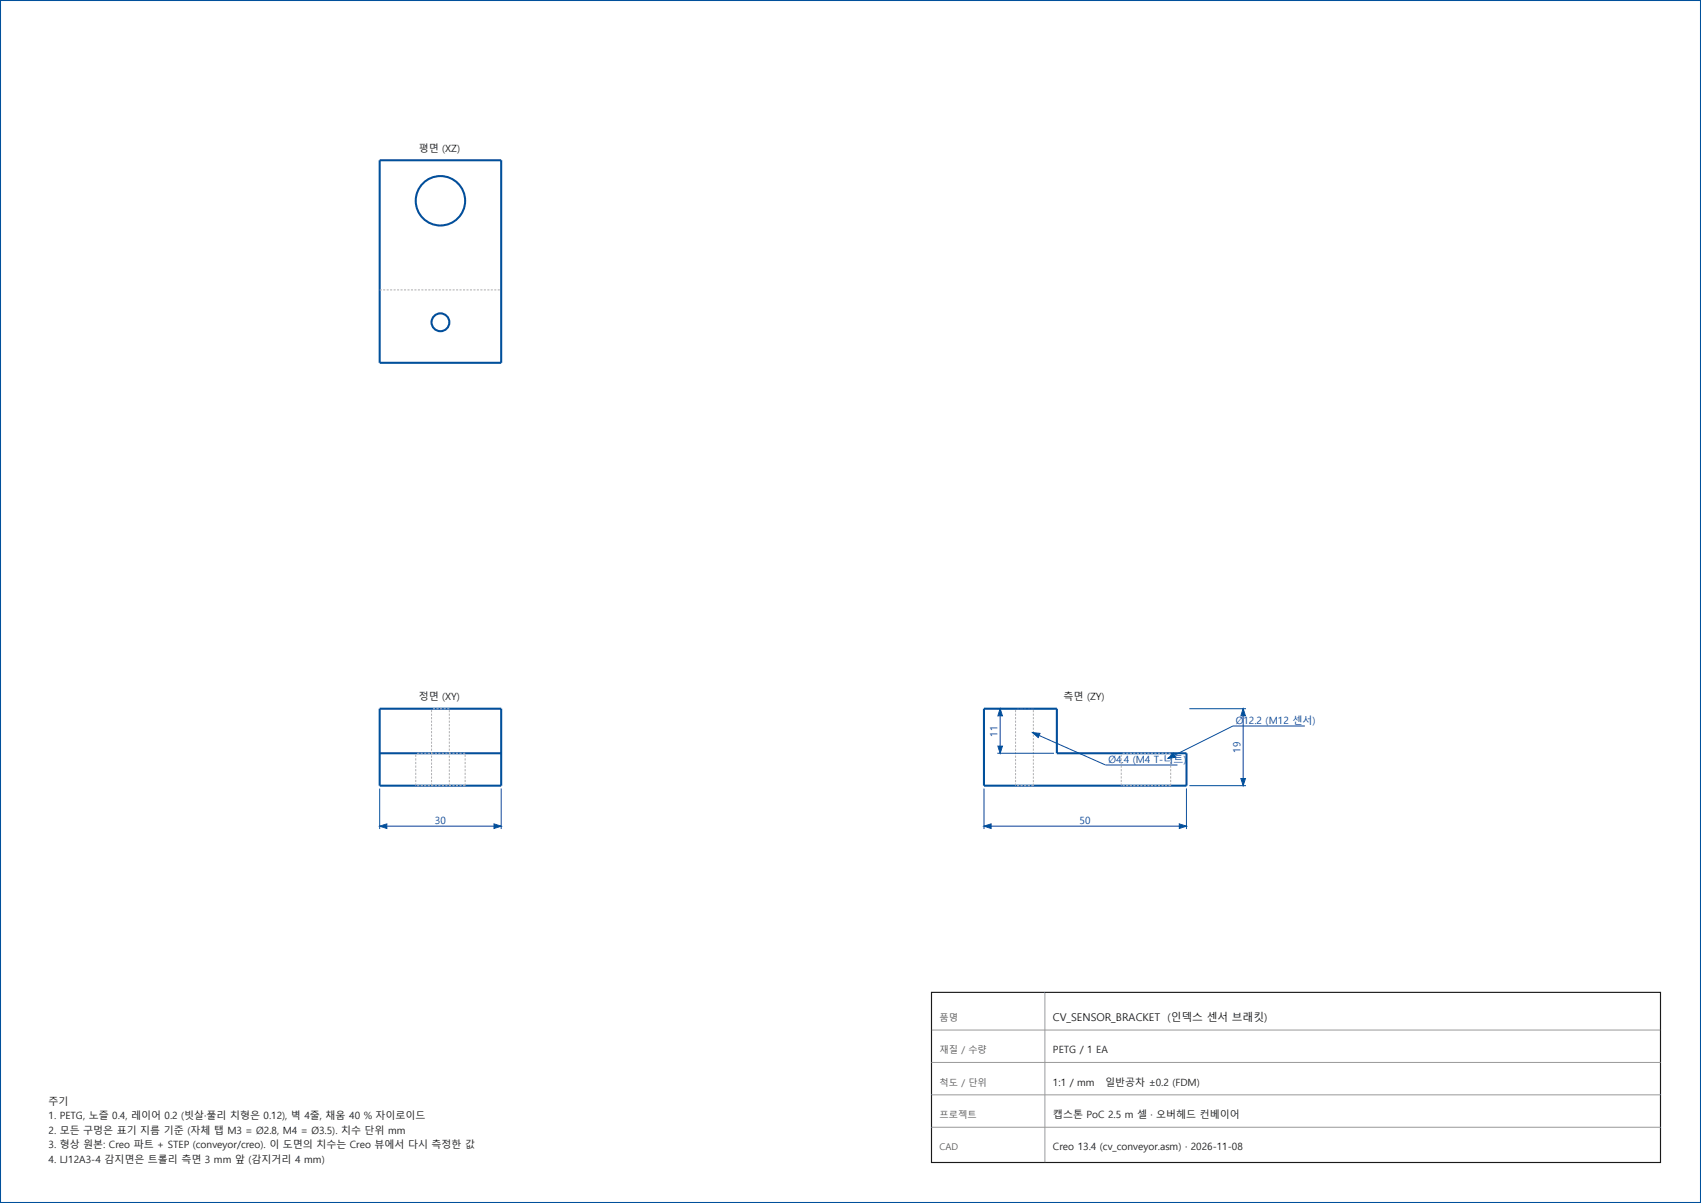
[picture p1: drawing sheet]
<svg xmlns="http://www.w3.org/2000/svg" width="420mm" height="297mm" viewBox="0 0 420 297" stroke-linecap="round" stroke-linejoin="round" font-family="sans-serif">
<g fill="none" stroke="#00509b" stroke-width=".51">
<path d="M0 0h420v297h-420zM93.7 39.6h30.1v50h-30.1zM93.7 175h30.1v19h-30.1zM243 175h18v11h32v8h-50zM93.7 186h30.1"/>
<circle cx="108.7" cy="49.6" r="6.1"/>
<circle cx="108.7" cy="79.6" r="2.2"/>
</g>
<g fill="none" stroke="#afafb4" stroke-width=".25">
<path d="M93.7 71.6h.6M94.6 71.6h.5M95.5 71.6h.5M96.3 71.6h.5M97.2 71.6h.5M98 71.6h.5M98.9 71.6h.5M99.7 71.6h.6M100.6 71.6h.5M101.5 71.6h.5M102.3 71.6h.5M103.2 71.6h.5"/>
<path d="M104 71.6h.5M104.9 71.6h.5M105.7 71.6h.6M106.6 71.6h.5M107.5 71.6h.5M108.3 71.6h.5M109.2 71.6h.5M110 71.6h.5M110.9 71.6h.5M111.7 71.6h.6M112.6 71.6h.5M113.5 71.6h.5"/>
<path d="M114.3 71.6h.5M115.2 71.6h.5M116 71.6h.5M116.9 71.6h.5M117.7 71.6h.6M118.6 71.6h.5M119.5 71.6h.5M120.3 71.6h.5M121.2 71.6h.5M122 71.6h.5M122.9 71.6h.5M123.7 71.6h.1"/>
<path d="M106.5 175.3v.5M106.5 176.2v.5M106.5 177v.6M106.5 177.9v.5M106.5 178.8v.5M106.5 179.6v.6M106.9 175h.5M107.8 175h.5M108.7 175h.5M109.5 175h.6M110.4 175h.5M110.9 175.3v.5"/>
<path d="M110.9 176.2v.5M110.9 177v.6M110.9 177.9v.5M110.9 178.8v.5M110.9 179.6v.6M250.8 175.3v.5M250.8 176.2v.5M250.8 177v.6M250.8 177.9v.5M250.8 178.8v.5M250.8 179.6v.6M251.1 175h.5"/>
<path d="M252 175h.5M252.9 175h.5M253.7 175h.6M254.6 175h.6M255.2 175.3v.5M255.2 176.2v.5M255.2 177v.6M255.2 177.9v.5M255.2 178.8v.5M255.2 179.6v.6M102.7 186h.1M102.7 186.3v.6"/>
<path d="M102.7 187.2v.5M102.7 188.1v.5M102.7 189v.5M102.7 189.9v.5M102.7 190.8v.5M102.7 191.7v.5M102.7 192.5v.6M102.7 193.4v.6M103 194h.5M103 186h.5M103.9 194h.5M103.9 186h.5"/>
<path d="M104.7 194h.6M104.7 186h.6M105.6 194h.5M105.6 186h.5M106.5 194h.5M106.5 186h.5M106.5 180.5v.5M106.5 181.4v.5M106.5 182.2v.5M106.5 183.1v.5M106.5 184v.5M106.5 184.8v.5"/>
<path d="M106.5 185.7v.5M106.5 186.5v.6M106.5 187.4v.5M106.5 188.3v.5M106.5 189.1v.6M106.5 190v.5M106.5 190.9v.5M106.5 191.7v.5M106.5 192.6v.5M106.5 193.5v.5M107.4 194h.5M107.4 186h.5"/>
<path d="M108.2 194h.5M108.2 186h.5M109.1 194h.5M109.1 186h.5M110 194h.5M110 186h.5M110.8 194h.6M110.8 186h.6M110.9 180.5v.5M110.9 181.4v.5M110.9 182.2v.5M110.9 183.1v.5"/>
<path d="M110.9 184v.5M110.9 184.8v.5M110.9 185.7v.5M110.9 186.5v.6M110.9 187.4v.5M110.9 188.3v.5M110.9 189.1v.6M110.9 190v.5M110.9 190.9v.5M110.9 191.7v.5M110.9 192.6v.5M110.9 193.5v.5"/>
<path d="M111.7 194h.5M111.7 186h.5M112.6 194h.5M112.6 186h.5M113.5 194h.5M113.5 186h.5M114.3 186h.5M114.8 193.4v.6h-.5M114.8 186h.1M114.8 186.3v.6M114.8 187.2v.5M114.8 188.1v.5"/>
<path d="M114.8 189v.5M114.8 189.9v.5M114.8 190.8v.5M114.8 191.7v.5M114.8 192.5v.6M250.8 180.5v.5M250.8 181.4v.5M250.8 182.2v.5M250.8 183.1v.5M250.8 184v.5M250.8 184.8v.5M250.8 185.7v.5"/>
<path d="M250.8 186.5v.6M250.8 187.4v.5M250.8 188.3v.5M250.8 189.1v.6M250.8 190v.5M250.8 190.9v.5M250.8 191.7v.5M250.8 192.6v.5M250.8 193.5v.5M251.1 194h.5M252 194h.5M252.9 194h.5"/>
<path d="M253.7 194h.6M255.2 193.5v.5h-.6M255.2 180.5v.5M255.2 181.4v.5M255.2 182.2v.5M255.2 183.1v.5M255.2 184v.5M255.2 184.8v.5M255.2 185.7v.5M255.2 186.5v.6M255.2 187.4v.5M255.2 188.3v.5"/>
<path d="M255.2 189.1v.6M255.2 190v.5M255.2 190.9v.5M255.2 191.7v.5M255.2 192.6v.5M276.9 194h.1M276.9 186h.1M276.9 186.3v.6M276.9 187.2v.5M276.9 188.1v.5M276.9 189v.5M276.9 189.9v.5"/>
<path d="M276.9 190.8v.5M276.9 191.7v.5M276.9 192.5v.6M276.9 193.4v.6M277.2 194h.5M277.2 186h.5M278.1 194h.5M278.1 186h.5M278.9 194h.6M278.9 186h.6M279.8 194h.5M279.8 186h.5"/>
<path d="M280.7 194h.5M280.7 186h.5M281.6 194h.5M281.6 186h.5M282.4 194h.6M282.4 186h.6M283.3 194h.5M283.3 186h.5M284.2 194h.5M284.2 186h.5M285 194h.6M285 186h.6"/>
<path d="M285.9 194h.5M285.9 186h.5M286.8 194h.5M286.8 186h.5M287.7 194h.5M287.7 186h.5M288.5 186h.6M289.1 193.4v.6h-.6M289.1 186h.1M289.1 186.3v.6M289.1 187.2v.5M289.1 188.1v.5"/>
<path d="M289.1 189v.5M289.1 189.9v.5M289.1 190.8v.5M289.1 191.7v.5M289.1 192.5v.6"/>
</g>
<g fill="none" stroke="#0d4099" stroke-width=".25">
<path d="M246.2 175h14M247 175v11M293.7 175h14M307 175v19M322.2 179.2h-17.8l-16 8M93.7 194.7v10M123.7 194.7v10M243 194.7v10M246.2 186h14M255 180.9l18 8h17.7M293 194.7v10M293.7 194h14"/>
<path d="M93.7 204h30M243 204h50"/>
</g>
<g fill="#0d4099" stroke="#0d4099" stroke-width=".25">
<path d="M306.4 192.2h1.1l-.5 1.8z"/>
<path d="M307 175l.5 1.7h-1.1z"/>
<path d="M243 204l1.7-.6v1.1z"/>
<path d="M291.2 203.4l1.8 .6-1.8 .5z"/>
<path d="M246.4 184.2h1.1l-.5 1.8z"/>
<path d="M247 175l.5 1.7h-1.1z"/>
<path d="M288.4 187.2l1.3-1.3 .5 1.1z"/>
<path d="M255 180.9l1.8 .2-.5 1z"/>
<path d="M93.7 204l1.8-.6v1.1z"/>
<path d="M122 203.4l1.7 .6-1.7 .5z"/>
</g>
<path d="M230 245h180v42h-180z" fill="none" stroke="#1a1a1a" stroke-width=".28"/>
<path d="M230 254.3h180M258 245v42M230 262.3h180M230 270.3h180M230 278.3h180" fill="none" stroke="#999" stroke-width=".25"/>
<g font-size="2.6" fill="#1a1a1a">
<text x="260" y="252">CV_SENSOR_BRACKET</text>
<text x="288.3" y="252">(인덱스 센서 브래킷)</text>
</g>
<g font-size="2.5" fill="#1a1a1a">
<text x="103.4" y="37.5">평면 (XZ)</text>
<text x="103.4" y="172.9">정면 (XY)</text>
<text x="262.6" y="172.9">측면 (ZY)</text>
<text x="260" y="260">PETG / 1 EA</text>
<text x="260" y="268">1:1 / mm</text>
<text x="272.9" y="268">일반공차 ±0.2 (FDM)</text>
<text x="12" y="272.7">주기</text>
<text x="12" y="276.3">1. PETG, 노즐 0.4, 레이어 0.2 (빗살·풀리 치형은 0.12), 벽 4줄, 채움 40 % 자이로이드</text>
<text x="12" y="279.9">2. 모든 구멍은 표기 지름 기준 (자체 탭 M3 = Ø2.8, M4 = Ø3.5). 치수 단위 mm</text>
<text x="260" y="276">캡스톤 PoC 2.5 m 셀 · 오버헤드 컨베이어</text>
<text x="12" y="283.4">3. 형상 원본: Creo 파트 + STEP (conveyor/creo). 이 도면의 치수는 Creo 뷰에서 다시 측정한 값</text>
<text x="12" y="287">4. LJ12A3-4 감지면은 트롤리 측면 3 mm 앞 (감지거리 4 mm)</text>
<text x="260" y="284">Creo 13.4 (cv_conveyor.asm) · 2026-11-08</text>
</g>
<g font-size="2.5" fill="#0d4099">
<text x="305.1" y="178.7">Ø12.2 (M12 센서)</text>
<text x="246.3" y="181.8" transform="rotate(-90 246.3 181.8)">11</text>
<text x="306.3" y="185.8" transform="rotate(-90 306.3 185.8)">19</text>
<text x="273.7" y="188.3">Ø4.4 (M4 T-너트)</text>
<text x="107.4" y="203.3">30</text>
<text x="266.6" y="203.3">50</text>
</g>
<g font-size="2.3" fill="#595959">
<text x="232" y="252">품명</text>
<text x="232" y="260">재질 / 수량</text>
<text x="232" y="268">척도 / 단위</text>
<text x="232" y="276">프로젝트</text>
<text x="232" y="284">CAD</text>
</g>
</svg>
